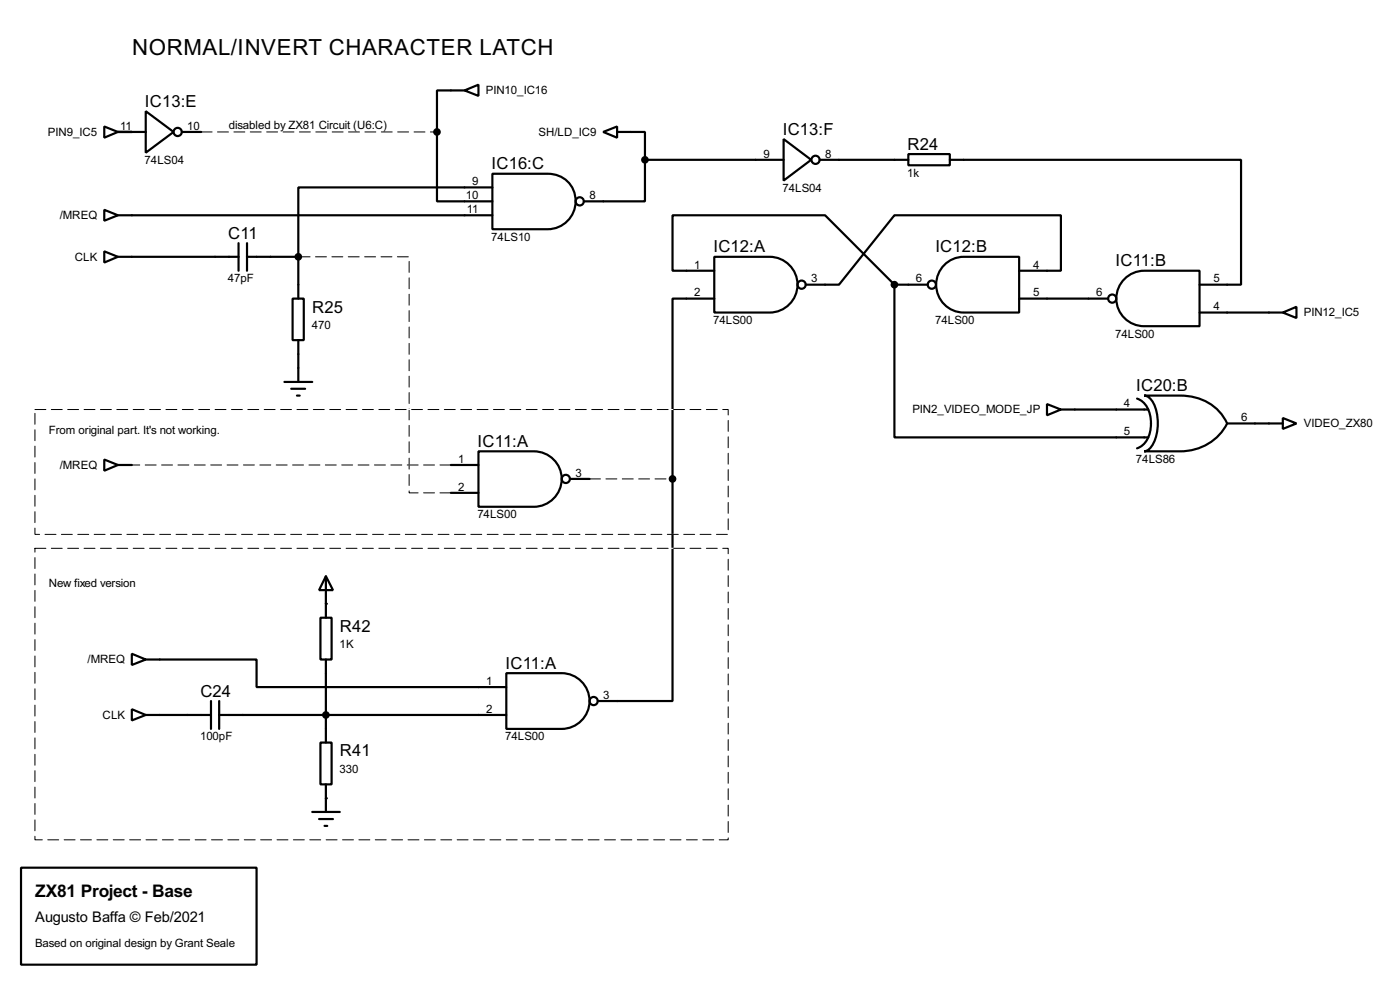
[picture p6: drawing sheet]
<svg xmlns="http://www.w3.org/2000/svg" width="256mm" height="180mm" viewBox="0 0 256 180" stroke-linecap="round" stroke-linejoin="round" font-family="sans-serif">
<g fill="none" stroke="#000" stroke-width=".4">
<path d="M85.1 16.6l2.6-1.1v2.1zM85.1 16.6h-5v20.3h10.1M19.1 38.4l2.5 1-2.5 1zM19.1 23.2l2.5 1-2.5 1zM21.6 39.4h68.6M21.6 24.2h5.1M26.7 20.4l5.1 3.8-5.1 3.8zM33.3 24.2h3.6M90.2 31.8h10.2a5.1 5.1 0 0 1 5.1 5.1 5.1 5.1 0 0 1-5.1 5.1h-10.2zM90.2 34.3h-35.5v12.7M110.5 24.2l2.6-1v2zM113.1 24.2h5.1v5.1"/>
<path d="M118.2 29.3v7.6h-11.2M118.2 29.3h25.4M143.6 25.5l5 3.8-5 3.8zM150.2 29.3h16.2M166.4 28.2h7.6v2.1h-7.6zM174 29.3h53.4v22.8h-7.6M19.1 46l2.5 1-2.5 1.1zM21.6 47h22.1M43.7 44.5v5.1M45.3 47h9.4M45.3 44.5v5.1M53.6 54.7h2.1v7.6h-2.1z"/>
<path d="M54.7 47v7.7M130.9 47h10.1a5.1 5.1 0 0 1 5.1 5.1 5.1 5.1 0 0 1-5.1 5.1h-10.1zM130.9 49.6h-7.7v-10.2h28l12.7 12.7M130.9 54.7h-7.7v73.6h-13.7M163.9 52.1v28h46.5M163.9 52.1h6.1M173.3 48.2a5 5 0 0 1 3.3-1.2h10.1v10.2h-10.1a5.1 5.1 0 0 1-4.8-3.4 5.1 5.1 0 0 1 1.5-5.6zM186.7 49.6h7.7v-10.2h-30.5l-10.2 12.7h-6.1M186.7 54.7h16.3M206.3 50.8a5.1 5.1 0 0 1 3.3-1.2h10.2v10.1h-10.2a5.1 5.1 0 0 1-4.8-3.3 5.1 5.1 0 0 1 1.5-5.6zM219.8 57.2h15.2M235 57.2l2.5-1v2z"/>
<path d="M52.1 69.9h5.1M53.4 71.2h2.5M54.4 72.4h.5M54.7 62.3v7.6M191.8 74l2.6 1-2.6 1zM194.4 75h16M208.3 73a4.4 4.4 0 0 1 2.6 4.5 4.4 4.4 0 0 1-2.6 4.6M209.6 72.4h6.6a9.1 9.1 0 0 1 8.6 5.1 9.5 9.5 0 0 1-8.6 5.1h-6.6a2.27 2.27 0 0 0 1.7-1.5 8.6 8.6 0 0 0-.4-7.9l-.8-.7zM224.8 77.5h10.2M235 76.5l2.5 1-2.5 1zM19.1 84.1l2.5 1-2.5 1.1zM21.6 85.1h2.6"/>
<path d="M82.6 85.1h5.1M82.6 90.2h5.1M87.7 82.6h10.1a5.1 5.1 0 0 1 5.1 5.1 5.1 5.1 0 0 1-5.1 5.1h-10.1zM104.4 87.7h3.6M24.2 119.7l2.5 1-2.5 1zM58.7 113.1h2.1v7.6h-2.1zM59.7 105.5l1.3 2.5h-2.5zM59.7 105.5v7.6M24.2 129.8l2.5 1.1-2.5 1zM26.7 120.7h20.3v5.1h45.8M26.7 130.9h12M38.7 128.3v5.1"/>
<path d="M40.2 130.9h52.6M40.2 128.3v5.1M58.7 135.9h2.1v7.7h-2.1zM59.7 120.7v15.2M92.8 123.2h10.1a5.1 5.1 0 0 1 5.1 5.1 5.1 5.1 0 0 1-5.1 5.1h-10.1zM3.9 158.8h43.1v17.8h-43.1zM57.2 148.6h5.1M58.5 149.9h2.5M59.5 151.2h.5M59.7 143.6v5"/>
<circle cx="32.5" cy="24.2" r=".75"/>
<circle cx="106.2" cy="36.9" r=".75"/>
<circle cx="149.4" cy="29.3" r=".75"/>
<circle cx="146.8" cy="52.1" r=".75"/>
<circle cx="170.7" cy="52.1" r=".75"/>
<circle cx="203.7" cy="54.7" r=".75"/>
<circle cx="103.6" cy="87.7" r=".75"/>
<circle cx="108.7" cy="128.3" r=".75"/>
</g>
<path d="M36.9 24.2h43.2M54.7 47h20.3v43.2h7.6M6.4 75h127v22.8h-127zM24.2 85.1h58.4M108 87.7h15.2M6.4 100.4h127v53.3h-127z" fill="none" stroke="#fff" stroke-width=".18"/>
<path d="M36.9 24.2h43.2M6.4 75h127v22.8h-127zM82.6 90.2h-7.6v-43.2h-20.3M82.6 85.1h-58.4M108 87.7h15.2M6.4 100.4h127v53.3h-127z" fill="none" stroke="#000" stroke-width=".18" stroke-dasharray="2 1"/>
<g fill="#000">
<circle cx="59.7" cy="110.5" r=".2"/>
<circle cx="59.7" cy="146.1" r=".2"/>
</g>
<g fill="#000" stroke="#000" stroke-width=".4">
<circle cx="80" cy="24.2" r=".5"/>
<circle cx="118.1" cy="29.3" r=".5"/>
<circle cx="54.6" cy="47" r=".5"/>
<circle cx="163.8" cy="52.1" r=".5"/>
<circle cx="123.2" cy="87.7" r=".5"/>
<circle cx="59.7" cy="130.9" r=".5"/>
</g>
<text font-size="4.6" x="24.2" y="10.1">NORMAL/INVERT CHARACTER LATCH</text>
<text font-size="3.6" x="6.5" y="164.2">ZX81 Project - Base</text>
<g font-size="3.4">
<text x="26.6" y="19.6">IC13:E</text>
<text x="143.4" y="24.7">IC13:F</text>
<text x="166.3" y="27.4">R24</text>
<text x="90.1" y="31">IC16:C</text>
<text x="41.8" y="43.7">C11</text>
<text x="130.7" y="46.2">IC12:A</text>
<text x="171.4" y="46.2">IC12:B</text>
<text x="204.4" y="48.7">IC11:B</text>
<text x="57.2" y="57.2">R25</text>
<text x="208.2" y="71.6">IC20:B</text>
<text x="87.5" y="81.8">IC11:A</text>
<text x="62.3" y="115.6">R42</text>
<text x="92.6" y="122.4">IC11:A</text>
<text x="36.7" y="127.5">C24</text>
<text x="62.3" y="138.5">R41</text>
</g>
<text font-size="3" x="6.4" y="168.8">Augusto Baffa © Feb/2021</text>
<g font-size="2.4">
<text x="89" y="17.3">PIN10_IC16</text>
<text x="22" y="23.8">11</text>
<text x="34.3" y="23.8">10</text>
<text x="42" y="23.6">disabled by ZX81 Circuit (U6:C)</text>
<text x="8.8" y="24.9">PIN9_IC5</text>
<text x="98.6" y="24.9">SH/LD_IC9</text>
<text x="139.9" y="28.9">9</text>
<text x="151.2" y="28.9">8</text>
<text x="26.5" y="30">74LS04</text>
<text x="86.5" y="33.9">9</text>
<text x="143.4" y="35.2">74LS04</text>
<text x="166.2" y="32.4">1k</text>
<text x="11" y="40.1">/MREQ</text>
<text x="85.4" y="36.5">10</text>
<text x="85.5" y="39">11</text>
<text x="108" y="36.5">8</text>
<text x="13.7" y="47.7">CLK</text>
<text x="90" y="44.1">74LS10</text>
<text x="41.8" y="51.7">47pF</text>
<text x="127.2" y="49.2">1</text>
<text x="148.6" y="51.7">3</text>
<text x="167.8" y="51.7">6</text>
<text x="189.3" y="49.2">4</text>
<text x="222.3" y="51.7">5</text>
<text x="127.2" y="54.3">2</text>
<text x="130.7" y="59.3">74LS00</text>
<text x="171.3" y="59.3">74LS00</text>
<text x="189.3" y="54.3">5</text>
<text x="200.8" y="54.3">6</text>
<text x="222.3" y="56.8">4</text>
<text x="238.8" y="57.9">PIN12_IC5</text>
<text x="57.2" y="60.2">470</text>
<text x="204.3" y="61.8">74LS00</text>
<text x="167.1" y="75.7">PIN2_VIDEO_MODE_JP</text>
<text x="205.9" y="74.6">4</text>
<text x="227.4" y="77.1">6</text>
<text x="8.9" y="79.4">From original part. It's not working.</text>
<text x="205.9" y="79.7">5</text>
<text x="238.8" y="78.2">VIDEO_ZX80</text>
<text x="11" y="85.8">/MREQ</text>
<text x="84" y="84.7">1</text>
<text x="84" y="89.8">2</text>
<text x="105.5" y="87.3">3</text>
<text x="208.1" y="84.7">74LS86</text>
<text x="87.5" y="94.9">74LS00</text>
<text x="8.9" y="107.4">New fixed version</text>
<text x="62.2" y="118.6">1K</text>
<text x="16.1" y="121.4">/MREQ</text>
<text x="89.1" y="125.4">1</text>
<text x="18.8" y="131.6">CLK</text>
<text x="89.1" y="130.5">2</text>
<text x="110.5" y="127.9">3</text>
<text x="36.7" y="135.5">100pF</text>
<text x="92.6" y="135.5">74LS00</text>
<text x="62.2" y="141.5">330</text>
<text x="6.4" y="173.4">Based on original design by Grant Seale</text>
</g>
</svg>
